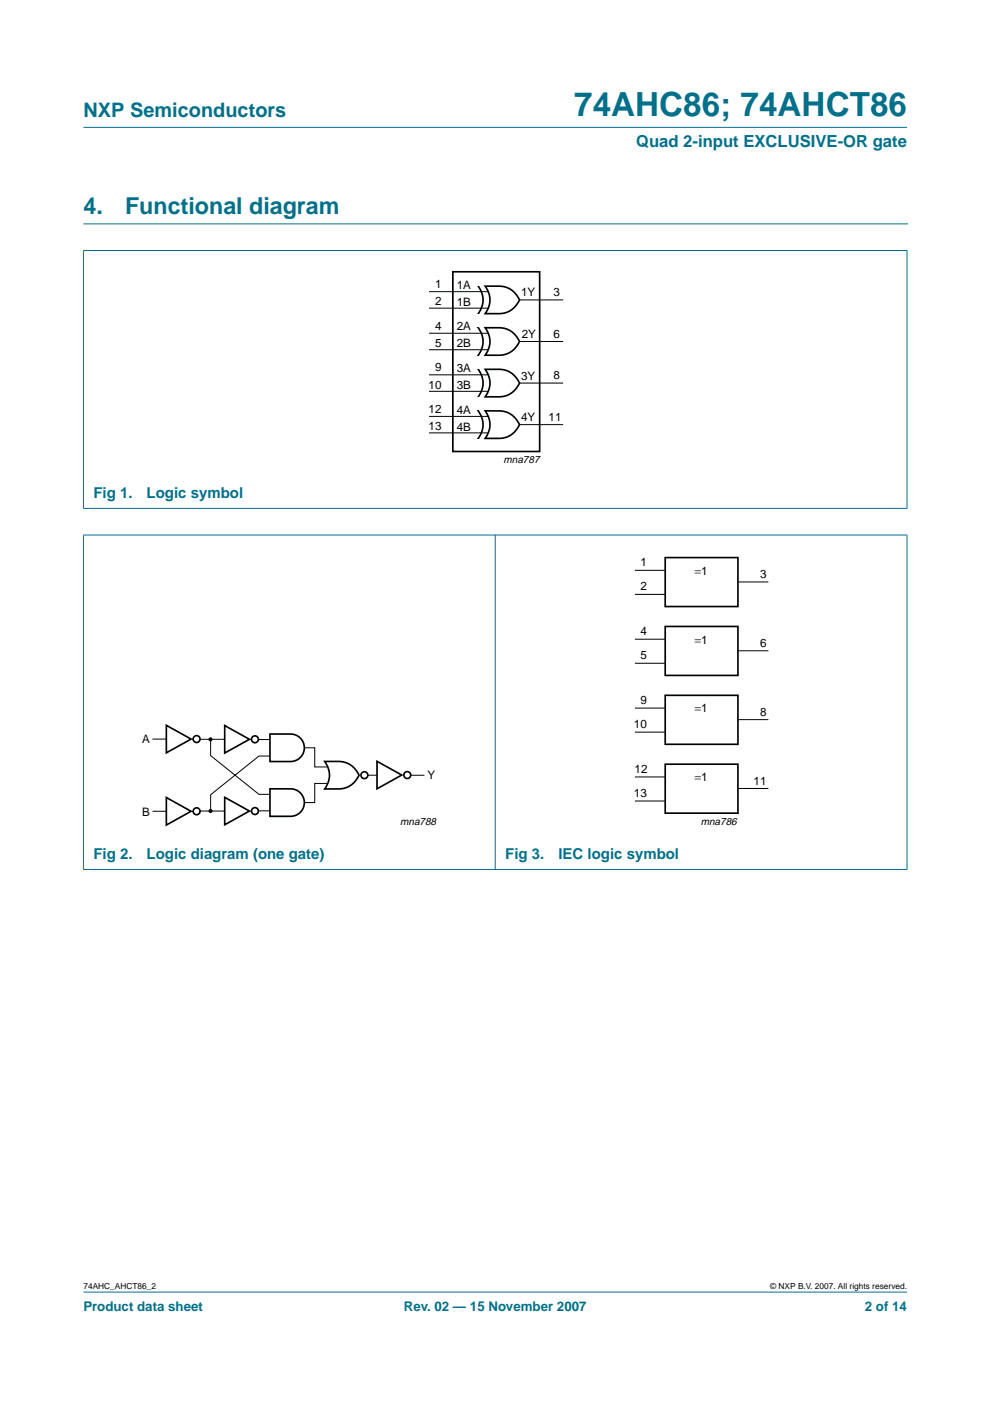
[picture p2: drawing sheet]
<svg xmlns="http://www.w3.org/2000/svg" width="210mm" height="297mm" viewBox="0 0 210 297" stroke-linecap="round" stroke-linejoin="round" font-family="sans-serif">
<g fill="#00708a" stroke="#00708a" stroke-width=".21">
<path d="M17.7 273.9h174.6z"/>
<path d="M17.7 27h174.6z"/>
<path d="M17.7 53.2v54.5z"/>
<path d="M192.3 53.2v54.5z"/>
<path d="M17.6 53.1h174.8z"/>
<path d="M17.6 107.8h174.8z"/>
</g>
<path d="M17.7 47.5h174.7" fill="none" stroke="#00708a" stroke-width=".21"/>
<path d="M96 57.6h18.4v38.1h-18.4zM101.2 60.4a4.8 4.8 0 0 1-.1 6.5M102.9 60.7a9.4 9.4 0 0 1 4.9 .4 5.3 5.3 0 0 1 2.4 2.5 4.7 4.7 0 0 1-4.4 2.9h-2.9a4.7 4.7 0 0 0 0-5.8z" fill="none" stroke="#000" stroke-width=".35"/>
<path d="M91 61.8h12.5M91 65.3h12.5M110.1 63.6h9.3" fill="none" stroke="#000" stroke-width=".21"/>
<g fill="#fff">
<path d="M100.8 59.8h1.1v.7h-1.1z"/>
<path d="M100.9 66.7h1v.7h-1z"/>
</g>
<path d="M91 70.7h12.5M91 74.2h12.5M110.1 72.4h9.3" fill="none" stroke="#000" stroke-width=".21"/>
<path d="M101.2 69.2a4.8 4.8 0 0 1-.1 6.5M102.9 69.5a9.4 9.4 0 0 1 4.9 .4 5 5 0 0 1 2.4 2.5 4.7 4.7 0 0 1-4.4 2.9h-2.9a4.7 4.7 0 0 0 0-5.8z" fill="none" stroke="#000" stroke-width=".35"/>
<g fill="#fff">
<path d="M100.8 68.6h1.1v.7h-1.1z"/>
<path d="M100.9 75.5h1v.7h-1z"/>
</g>
<path d="M91 79.5h12.5M91 83h12.5M110.1 81.2h9.3" fill="none" stroke="#000" stroke-width=".21"/>
<path d="M101.2 78a4.8 4.8 0 0 1-.1 6.5M102.9 78.3a9.4 9.4 0 0 1 4.9 .4 5 5 0 0 1 2.4 2.5 4.7 4.7 0 0 1-4.4 2.9h-2.9a4.7 4.7 0 0 0 0-5.8z" fill="none" stroke="#000" stroke-width=".35"/>
<g fill="#fff">
<path d="M100.8 77.4h1.1v.7h-1.1z"/>
<path d="M100.9 84.3h1v.8h-1z"/>
</g>
<path d="M91 88.3h12.5M91 91.8h12.5M110.1 90h9.3" fill="none" stroke="#000" stroke-width=".21"/>
<path d="M101.2 86.8a4.8 4.8 0 0 1-.1 6.5M102.9 87.1a9.4 9.4 0 0 1 4.9 .4 5 5 0 0 1 2.4 2.5 4.7 4.7 0 0 1-4.4 2.9h-2.9a4.7 4.7 0 0 0 0-5.8z" fill="none" stroke="#000" stroke-width=".35"/>
<g fill="#fff">
<path d="M100.8 86.2h1.1v.8h-1.1z"/>
<path d="M100.9 93.1h1v.8h-1z"/>
</g>
<g fill="#00708a" stroke="#00708a" stroke-width=".21">
<path d="M17.7 113.5v70.8z"/>
<path d="M105 113.4v71z"/>
<path d="M192.3 113.5v70.8z"/>
<path d="M17.6 113.4h174.8z"/>
<path d="M17.6 184.3h174.8z"/>
</g>
<g fill="#000">
<circle cx="44.6" cy="156.8" r=".44"/>
<circle cx="44.6" cy="172" r=".44"/>
</g>
<g fill="none" stroke="#000" stroke-width=".35">
<path d="M141 118.2h15.5v10.4h-15.5zM141 132.8h15.5v10.4h-15.5zM35.3 153.8l5.2 2.9-5.2 2.9zM47.6 153.8l5.3 2.9-5.3 3zM57.2 155.6h4.4a2.92 2.92 0 0 1 2.9 2.9 2.92 2.92 0 0 1-2.9 3h-4.4zM141 147.4h15.5v10.4h-15.5zM35.3 169.1l5.2 2.9-5.2 2.9zM47.6 169l5.3 3-5.3 2.9zM57.2 167.2h4.4a2.91 2.91 0 0 1 2.9 3 2.91 2.91 0 0 1-2.9 2.9h-4.4zM68.8 161.4a9.4 9.4 0 0 1 4.9 .5 5 5 0 0 1 2.4 2.5 4.7 4.7 0 0 1-4.3 2.9h-3a4.7 4.7 0 0 0 0-5.9zM79.9 161.4l5.3 2.9-5.3 2.9zM141 162h15.5v10.4h-15.5z"/>
<circle cx="41.7" cy="156.7" r=".73"/>
<circle cx="54.1" cy="156.7" r=".73"/>
<circle cx="41.7" cy="172" r=".73"/>
<circle cx="54.1" cy="172" r=".73"/>
<circle cx="77.3" cy="164.4" r=".73"/>
<circle cx="86.3" cy="164.3" r=".73"/>
</g>
<g fill="none" stroke="#000" stroke-width=".21">
<path d="M134.6 126h6.4M134.6 120.9h6.4M134.6 135.5h6.4M156.6 123.4h6.3M156.6 138h6.3M32.3 156.7h2.9M42.4 156.7h5.2M44.7 156.7v3.5l10.2 8.2h2.3M54.9 156.8h2.3M64.5 158.5h2.2v4.1h2.8M134.6 140.6h6.4M134.6 155.2h6.4"/>
<path d="M134.6 150.1h6.4M156.6 152.6h6.3M32.3 172h2.9M42.4 172h5.2M54.9 171.9h2.3M57.2 160.3h-2.3l-10.2 8.2v3.5M69.5 166.1h-2.8v4.1h-2.2M78 164.4h1.9M87.1 164.4h2.9M134.6 169.8h6.4M134.6 164.7h6.4M156.6 167.2h6.3"/>
</g>
<text font-size="7.1" fill="#00708a" x="121.7" y="24.7">74AHC86; 74AHCT86</text>
<g font-size="4.9" fill="#00708a">
<text x="17.7" y="45.5">4.</text>
<text x="26.5" y="45.5">Functional diagram</text>
</g>
<text font-size="4.2" fill="#00708a" x="17.7" y="24.9">NXP Semiconductors</text>
<text font-size="3.5" fill="#00708a" x="134.9" y="31.1">Quad 2-input EXCLUSIVE-OR gate</text>
<g font-size="3.2" fill="#00708a">
<text x="19.8" y="105.7">Fig 1.</text>
<text x="31.1" y="105.7">Logic symbol</text>
<text x="19.8" y="182.2">Fig 2.</text>
<text x="31.1" y="182.2">Logic diagram (one gate)</text>
<text x="107.1" y="182.2">Fig 3.</text>
<text x="118.4" y="182.2">IEC logic symbol</text>
</g>
<g font-size="2.8" fill="#00708a">
<text x="17.7" y="278">Product data sheet</text>
<text x="85.6" y="278">Rev. 02 — 15 November 2007</text>
<text x="183.4" y="278">2 of 14</text>
</g>
<g font-size="2.5">
<text x="92.2" y="64.8">2</text>
<text x="92.2" y="61.1">1</text>
<text x="96.8" y="61.2">1A</text>
<text x="96.8" y="64.8">1B</text>
<text x="110.5" y="62.9">1Y</text>
<text x="117.3" y="62.8">3</text>
<text x="92.2" y="69.9">4</text>
<text x="96.8" y="70.1">2A</text>
<text x="110.6" y="71.7">2Y</text>
<text x="117.3" y="71.6">6</text>
<text x="92.2" y="73.6">5</text>
<text x="96.8" y="73.7">2B</text>
<text x="90.9" y="82.4">10</text>
<text x="92.2" y="78.7">9</text>
<text x="96.8" y="78.9">3A</text>
<text x="96.8" y="82.5">3B</text>
<text x="110.5" y="80.5">3Y</text>
<text x="117.3" y="80.4">8</text>
<text x="90.9" y="87.5">12</text>
<text x="96.8" y="87.7">4A</text>
<text x="110.5" y="89.3">4Y</text>
<text x="116.3" y="89.3">11</text>
<text x="90.9" y="91.2">13</text>
<text x="96.8" y="91.3">4B</text>
<text x="135.8" y="125.2">2</text>
<text x="135.8" y="120.1">1</text>
<text x="147.3" y="122">=1</text>
<text x="161.1" y="122.6">3</text>
<text x="135.8" y="134.7">4</text>
<text x="147.3" y="136.5">=1</text>
<text x="161.1" y="137.2">6</text>
<text x="135.8" y="139.8">5</text>
<text x="135.8" y="149.3">9</text>
<text x="134.4" y="154.4">10</text>
<text x="147.3" y="151">=1</text>
<text x="161.1" y="151.8">8</text>
<text x="30.1" y="157.6">A</text>
<text x="90.6" y="165.2">Y</text>
<text x="134.5" y="163.9">12</text>
<text x="147.3" y="165.5">=1</text>
<text x="159.8" y="166.4">11</text>
<text x="30.1" y="173">B</text>
<text x="134.4" y="169">13</text>
</g>
<g font-size="2.2">
<text x="106.8" y="98.3">mna787</text>
<text x="84.8" y="174.9">mna788</text>
<text x="148.6" y="175">mna786</text>
</g>
<g font-size="1.8">
<text x="17.7" y="273.4">74AHC_AHCT86_2</text>
<text x="163.3" y="273.4">© NXP B.V. 2007. All rights reserved.</text>
</g>
</svg>
